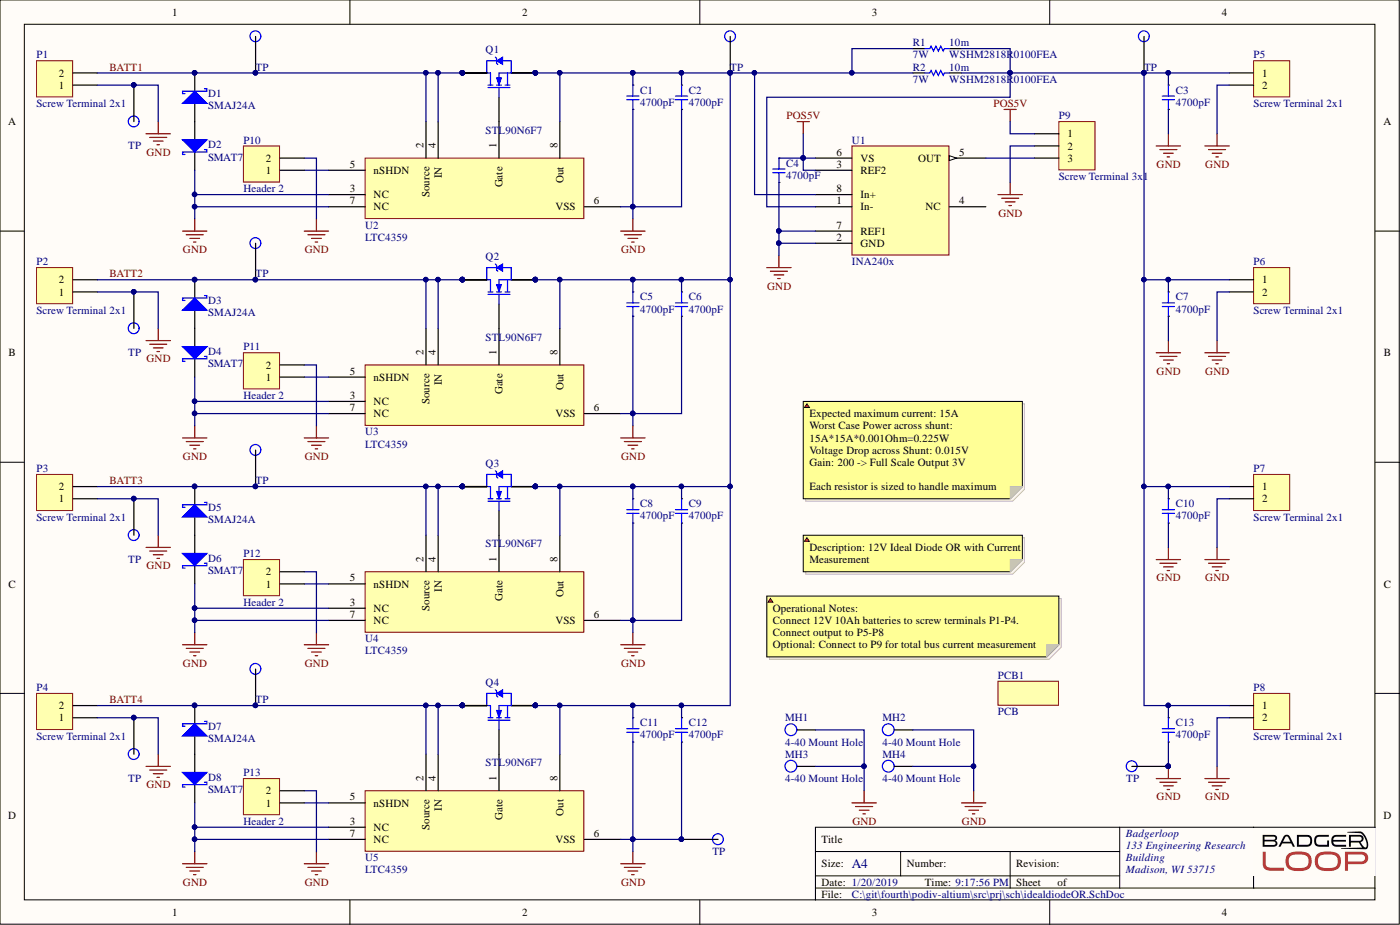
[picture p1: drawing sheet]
# Altium project IdealDiodeOR.PrjPCB
Designer: R. Castle; Engineer: R. Castle; Part_Number: P4_EL_LV_001_IdealDiodeRevA; Revision: REV A
1 sheet, 62 parts. Net scope: global (net labels, ports and power ports of the same name join across sheets).
Board file: idealdiodeOR.PcbDoc

## Sheet idealdiodeOR.SchDoc
size A4; Organization: Badgerloop; Address1: 133 Engineering Research; Address2: Building; Address3: Madison, WI 53715

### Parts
C1  4700pF  [SMD-1206C]
C2  4700pF  [SMD-1206C]
C3  4700pF  [SMD-1206C]
C4  4700pF  [SMD-1206C]
C5  4700pF  [SMD-1206C]
C6  4700pF  [SMD-1206C]
C7  4700pF  [SMD-1206C]
C8  4700pF  [SMD-1206C]
C9  4700pF  [SMD-1206C]
C10  4700pF  [SMD-1206C]
C11  4700pF  [SMD-1206C]
C12  4700pF  [SMD-1206C]
C13  4700pF  [SMD-1206C]
D1  SMAJ24A  [INDM5026X18N]
D2  SMAT70A  [SMAT70A]
D3  SMAJ24A  [INDM5026X18N]
D4  SMAT70A  [SMAT70A]
D5  SMAJ24A  [INDM5026X18N]
D6  SMAT70A  [SMAT70A]
D7  SMAJ24A  [INDM5026X18N]
D8  SMAT70A  [SMAT70A]
MH1  4-40 Mount Hole  [MH]
MH2  4-40 Mount Hole  [MH]
MH3  4-40 Mount Hole  [MH]
MH4  4-40 Mount Hole  [MH]
P1  Screw Terminal 2x1  [2POS TERM BLOCK]
P2  Screw Terminal 2x1  [2POS TERM BLOCK]
P3  Screw Terminal 2x1  [2POS TERM BLOCK]
P4  Screw Terminal 2x1  [2POS TERM BLOCK]
P5  Screw Terminal 2x1  [2POS TERM BLOCK]
P6  Screw Terminal 2x1  [2POS TERM BLOCK]
P7  Screw Terminal 2x1  [2POS TERM BLOCK]
P8  Screw Terminal 2x1  [2POS TERM BLOCK]
P9  Screw Terminal 3x1  [3POS TERM BLOCK]
P10  Header 2  [Pin Header 1x2 TH Pitch 2.54mm]
P11  Header 2  [Pin Header 1x2 TH Pitch 2.54mm]
P12  Header 2  [Pin Header 1x2 TH Pitch 2.54mm]
P13  Header 2  [Pin Header 1x2 TH Pitch 2.54mm]
PCB1  PCB  [PCB]
Q1  STL90N6F7  [DPAK228P991X238-4N]
Q2  STL90N6F7  [DPAK228P991X238-4N]
Q3  STL90N6F7  [DPAK228P991X238-4N]
Q4  STL90N6F7  [DPAK228P991X238-4N]
R1  WSHM2818R0100FEA  Resistance: 10m  Power Rating: 7W  [CAPMP7146X15N]
R2  WSHM2818R0100FEA  Resistance: 10m  Power Rating: 7W  [CAPMP7146X15N]
TP1  TP  [Test Point]
TP2  TP  [Test Point]
TP3  TP  [Test Point]
TP4  TP  [Test Point]
TP5  TP  [Test Point]
TP6  TP  [Test Point]
TP7  TP  [Test Point]
TP8  TP  [Test Point]
TP9  TP  [Test Point]
TP10  TP  [Test Point]
TP11  TP  [Test Point]
TP12  TP  [Test Point]
U1  INA240x  [SOIC127P600X175-8N]
U2  LTC4359  [8SOP]
U3  LTC4359  [8SOP]
U4  LTC4359  [8SOP]
U5  LTC4359  [8SOP]

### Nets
GND: C1.2 C2.2 C3.2 C4.2 C5.2 C6.2 C7.2 C8.2 C9.2 C10.2 C11.2 C12.2 C13.2 D2.2(K) D4.2(K) D6.2(K) D8.2(K) MH1.2 MH2.2 MH3.2 MH4.2 P1.1 P2.1 P3.1 P4.1 P5.2 P6.2 P7.2 P8.2 P9.2 P10.2 P11.2 P12.2 P13.2 TP3.1 TP5.1 TP7.1 TP9.1 TP10.1 TP12.1 U1.2(GND) U1.7(REF1) U2.3(NC) U2.6(VSS) U2.7(NC) U3.3(NC) U3.6(VSS) U3.7(NC) U4.3(NC) U4.6(VSS) U4.7(NC) U5.3(NC) U5.6(VSS) U5.7(NC)
POS5V: C4.1 P9.1 U1.3(REF2) U1.6(VS)
BATT1: D1.1(A) P1.2 Q1.5(D) Q1.6(D) Q1.7(D) Q1.8(D) TP1.1 U2.2(Source) U2.4(IN)
BATT2: D3.1(A) P2.2 Q2.5(D) Q2.6(D) Q2.7(D) Q2.8(D) TP4.1 U3.2(Source) U3.4(IN)
BATT3: D5.1(A) P3.2 Q3.5(D) Q3.6(D) Q3.7(D) Q3.8(D) TP6.1 U4.2(Source) U4.4(IN)
BATT4: D7.1(A) P4.2 Q4.5(D) Q4.6(D) Q4.7(D) Q4.8(D) TP8.1 U5.2(Source) U5.4(IN)
NetC1_1: C1.1 C2.1 C5.1 C6.1 C8.1 C9.1 C11.1 C12.1 Q1.1(S) Q1.2(S) Q1.3(S) Q2.1(S) Q2.2(S) Q2.3(S) Q3.1(S) Q3.2(S) Q3.3(S) Q4.1(S) Q4.2(S) Q4.3(S) R1.1 R2.1 TP2.1 U1.8(In+) U2.8(Out) U3.8(Out) U4.8(Out) U5.8(Out)
NetC3_1: C3.1 C7.1 C10.1 C13.1 P5.1 P6.1 P7.1 P8.1 R1.2 R2.2 TP11.1 U1.1(In-)
NetD1_2: D1.2(K) D2.1(A)
NetD3_2: D3.2(K) D4.1(A)
NetD5_2: D5.2(K) D6.1(A)
NetD7_2: D7.2(K) D8.1(A)
NetP9_3: P9.3 U1.5(OUT)
NetP10_1: P10.1 U2.5(nSHDN)
NetP11_1: P11.1 U3.5(nSHDN)
NetP12_1: P12.1 U4.5(nSHDN)
NetP13_1: P13.1 U5.5(nSHDN)
NetQ1_4: Q1.4(G) U2.1(Gate)
NetQ2_4: Q2.4(G) U3.1(Gate)
NetQ3_4: Q3.4(G) U4.1(Gate)
NetQ4_4: Q4.4(G) U5.1(Gate)

Not connected (* = marked no-connect by the designer): U1 4(NC)

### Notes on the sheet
- Expected maximum current: 15A
  Worst Case Power across shunt: 15A*15A*0.001Ohm=0.225W
  Voltage Drop across Shunt: 0.015V
  Gain: 200 -> Full Scale Output 3V
  Each resistor is sized to handle maximum current
- Description: 12V Ideal Diode OR with Current Measurement
- Operational Notes:
  Connect 12V 10Ah batteries to screw terminals P1-P4.
  Connect output to P5-P8
  Optional: Connect to P9 for total bus current measurement
